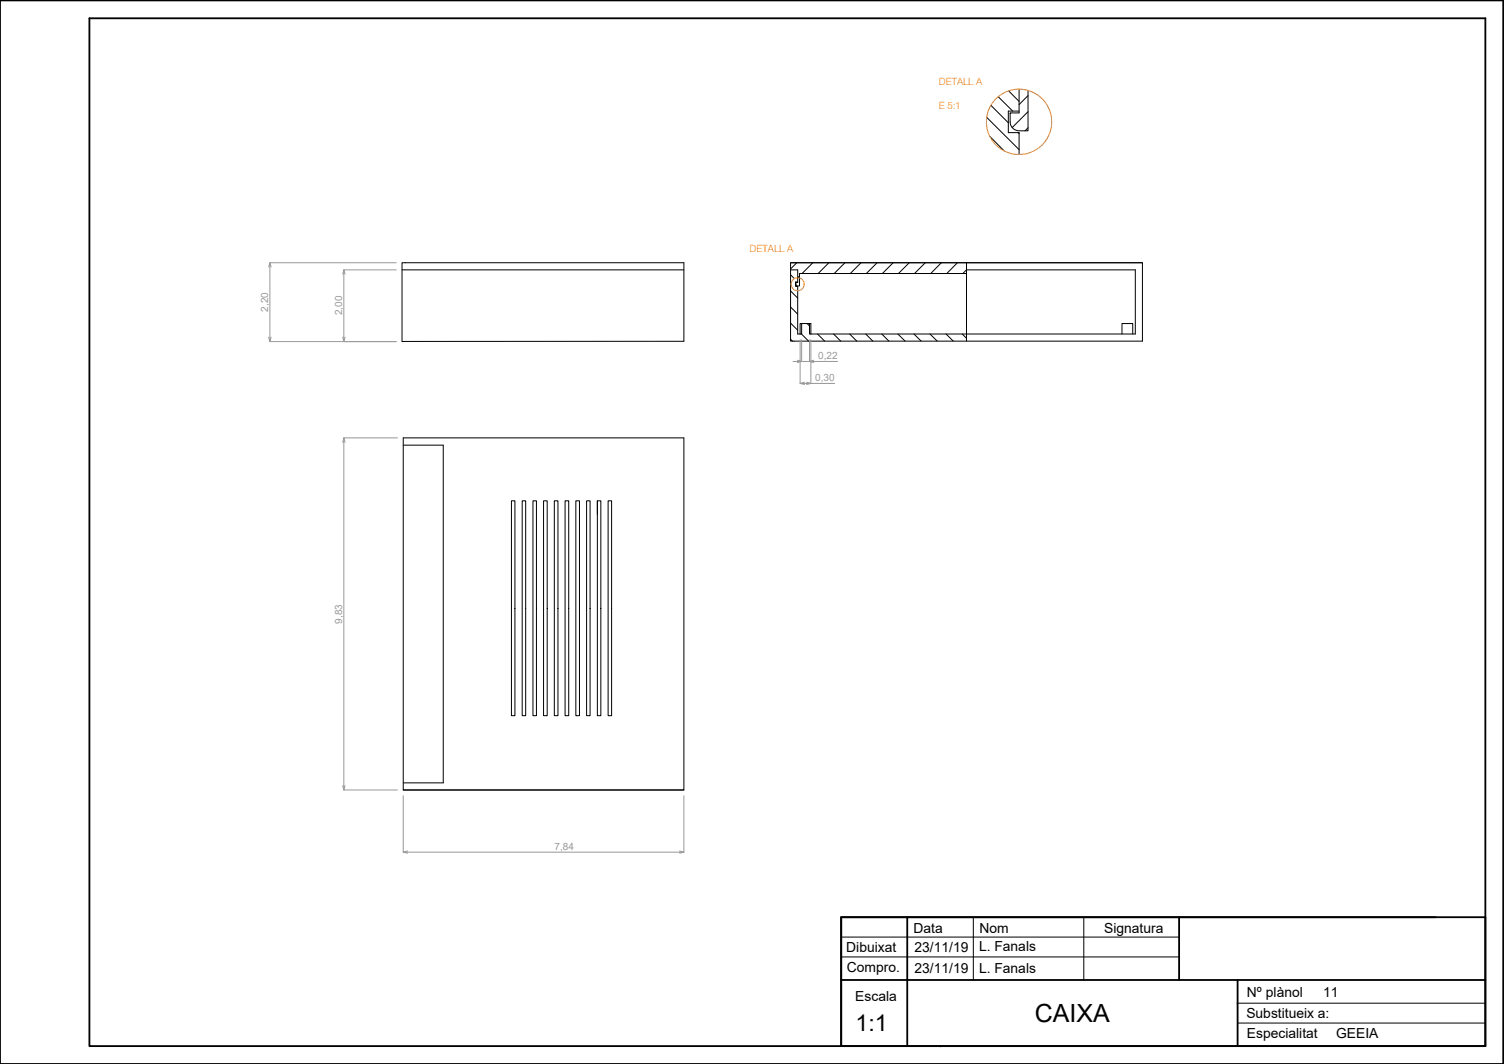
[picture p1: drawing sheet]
<svg xmlns="http://www.w3.org/2000/svg" width="420mm" height="297mm" viewBox="0 0 420 297" stroke-linecap="round" stroke-linejoin="round" font-family="sans-serif">
<path d="M0 .1h419.9v296.9h-419.9zM25 5.1h390v286.9h-390zM253.4 256.1v35.9M329.4 256.1v17.5M401.1 256.1h-166.1v35.9h180v-35.9h-180v35.9M235 273.6h180M345.7 273.6v18.4" fill="none" stroke="#000" stroke-width=".51"/>
<!-- layer: FINA -->
<path d="M271.9 256.1v17.5M302.8 256.1v17.5M235 261.6h94.4M235 267.2h94.4M345.6 280.1h69.4M345.7 285.6h69.3" fill="none" stroke="#000" stroke-width=".28"/>
<path d="M262.5 292h.3M262.7 291.9v.4" fill="none" stroke="#000" stroke-width=".28"/>
<!-- layer: CAIXA -->
<g fill="none" stroke="#000" stroke-width=".28">
<path d="M275.6 32.8l9.1 9M276.5 38.1l4.1 4.1M276.8 29.4l4.9 4.9M278.8 27l4.1 4M281.8 25.4l2.9 2.9M282.4 31.5l-.2 .2M284.4 37l.3 .3M284.7 24.9v6.6h-2.5v2.5a2.51 2.51 0 0 0 2.5 2.5h2.5v-11.3M284.7 31h-3v6h3v6.2M287.2 31.2l-4.5 4.4M287.2 35.7l-.9 .8M287.2 26.7l-2.5 2.5"/>
<path d="M112.3 73.3h78.8v22l-78.8 .1zM112.3 75.3h78.8M220.9 73.3h98.3v21.9h-98.3v-21.9h98.3M220.9 75.3h1.9v3.6h-.5v.5l.4 .4h.7v-3.4h46.6M220.9 76.7l1 1.1M222.6 73.3l-1.7 1.8M222.8 78.7h-.6v1.3h.6v13.2h.7M223.4 77.1l-.6 .5M227.1 73.3l-3 3.1M231.6 73.3l-3 3.1M236.1 73.3l-3.1 3.1M240.5 73.3l-3 3.1"/>
<path d="M245 73.3l-3 3.1M249.5 73.3l-3 3.1M254 73.3l-3 3.1M258.5 73.3l-3 3.1M263 73.3l-3 3.1M267.5 73.3l-3 3.1M269 76.4l1-1.1h47.2v17.9h-90.7M270 73.3v21.9M220.9 94.7l.5 .5M220.9 90.2l1.9 2M220.9 85.7l1.9 2M220.9 81.2l1.9 2"/>
<path d="M223.5 93.2v-2.9h3v2.9M223.9 93.2l2 2M223.9 90.3v2.9h-.4M225.5 90.3l.6 .7M226.1 90.3v2.9h.4M228.4 93.2l2 2M232.9 93.2l2 2M237.4 93.2l2 2M241.9 93.2l1.9 2M246.3 93.2l2 2M250.8 93.2l2.1 2M255.3 93.2l2 2"/>
<path d="M259.8 93.2l2 2M264.3 93.2l2 2M268.8 93.2l1.2 1.2M313.4 93.2v-2.9h3v2.9M112.6 124.3h11.2v94.3h-11.2M142.9 139.8h.9v60h-.9zM145.9 139.8h1v60h-1zM148.9 139.8h1v60h-1zM151.8 139.8h1.1v60h-1.1zM154.9 139.8h1v60h-1zM157.9 139.8h1v60h-1zM160.9 139.8h1v60h-1z"/>
<path d="M163.9 139.8h.9v60h-.9zM166.9 139.8h1v60h-1zM166.9 139.8v3.8M169.9 139.8h1v60h-1zM112.6 220.5h78.5v-98.3h-78.5v98.3h78.5"/>
</g>
<g fill="none" stroke="#ff7f00" stroke-width=".28">
<circle cx="284.7" cy="34" r="9.1"/>
<circle cx="222.8" cy="79.3" r="1.83"/>
</g>
<!-- layer: COTES -->
<g fill="none" stroke="#989898" stroke-width=".28">
<path d="M75.4 73.3h35.3M75.4 74.5v19.6M96.1 76.5v17.6M96.1 75.3h14.6M75.4 95.4h35.3M223.5 94.9v12.1M223.9 94.9v6h2.2v-6M226.5 94.9v12.1h6.7M221.5 100.9h1.3M224.7 107h.6M227.3 100.9h6.7M96.1 122.2h14.9"/>
<path d="M96.1 123.5v95.9M96.1 220.5h14.9M112.6 222.2v15.7M113.8 237.9h76.1M191.1 222.2v15.7"/>
</g>
<!-- layer: 0 -->
<g fill="none" stroke="#989898" stroke-width=".28">
<path d="M75.1 74.5l.3-1.2 .3 1.2M75.4 73.3v1.2M95.8 76.5l.3-1.2 .3 1.2M96.1 75.3v1.2M75.1 94.1l.3 1.3 .3-1.3M75.4 94.1v1.3M95.8 94.1l.3 1.3 .3-1.3M96.1 94.1v1.3M222.8 100.6l1.1 .3-1.1 .3M222.8 100.9h1.1M223.5 107h1.2M224.7 106.7l-1.2 .3 1.2 .3"/>
<path d="M225.3 106.7l1.2 .3-1.2 .3M225.3 107h1.2M226.1 100.9h1.2M227.3 100.6l-1.2 .3 1.2 .3M95.8 123.5l.3-1.3 .3 1.3M96.1 122.2v1.3M95.8 219.4l.3 1.1 .3-1.1M96.1 219.4v1.1M112.6 237.9h1.2M113.8 237.6l-1.2 .3 1.2 .3M189.9 237.6l1.2 .3-1.2 .3M189.9 237.9h1.2"/>
</g>
<text font-size="7" x="289.1" y="285.4">CAIXA</text>
<text font-size="6.4" x="239" y="287.9">1:1</text>
<g font-size="3.9">
<text x="255.2" y="260.3">Data</text>
<text x="273.6" y="260.3">Nom</text>
<text x="308.5" y="260.3">Signatura</text>
<text x="236.4" y="265.7">Dibuixat</text>
<text x="255.5" y="265.8">23/11/19</text>
<text x="273.5" y="265.5">L. Fanals</text>
<text x="236.6" y="271.5">Compro.</text>
<text x="255.5" y="271.6">23/11/19</text>
<text x="273.5" y="271.7">L. Fanals</text>
<text x="238.9" y="279.6">Escala</text>
<text x="348.4" y="278.3">Nº plànol</text>
<text x="369.6" y="278.2">11</text>
<text x="348.2" y="284.1">Substitueix a:</text>
<text x="348.4" y="289.7">Especialitat</text>
<text x="373.3" y="289.9">GEEIA</text>
</g>
<g font-size="2.8" fill="#ff7f00">
<text x="262.3" y="23.7">DETALL A</text>
<text x="262.3" y="30.4">E 5:1</text>
<text x="209.4" y="70.3">DETALL A</text>
</g>
<g font-size="2.8" fill="#989898">
<text x="74.9" y="87" transform="rotate(-90 74.9 87)">2,20</text>
<text x="95.5" y="88" transform="rotate(-90 95.5 88)">2,00</text>
<text x="228.6" y="100.4">0,22</text>
<text x="227.8" y="106.5">0,30</text>
<text x="95.5" y="174.1" transform="rotate(-90 95.5 174.1)">9,83</text>
<text x="154.9" y="237.3">7,84</text>
</g>
</svg>
